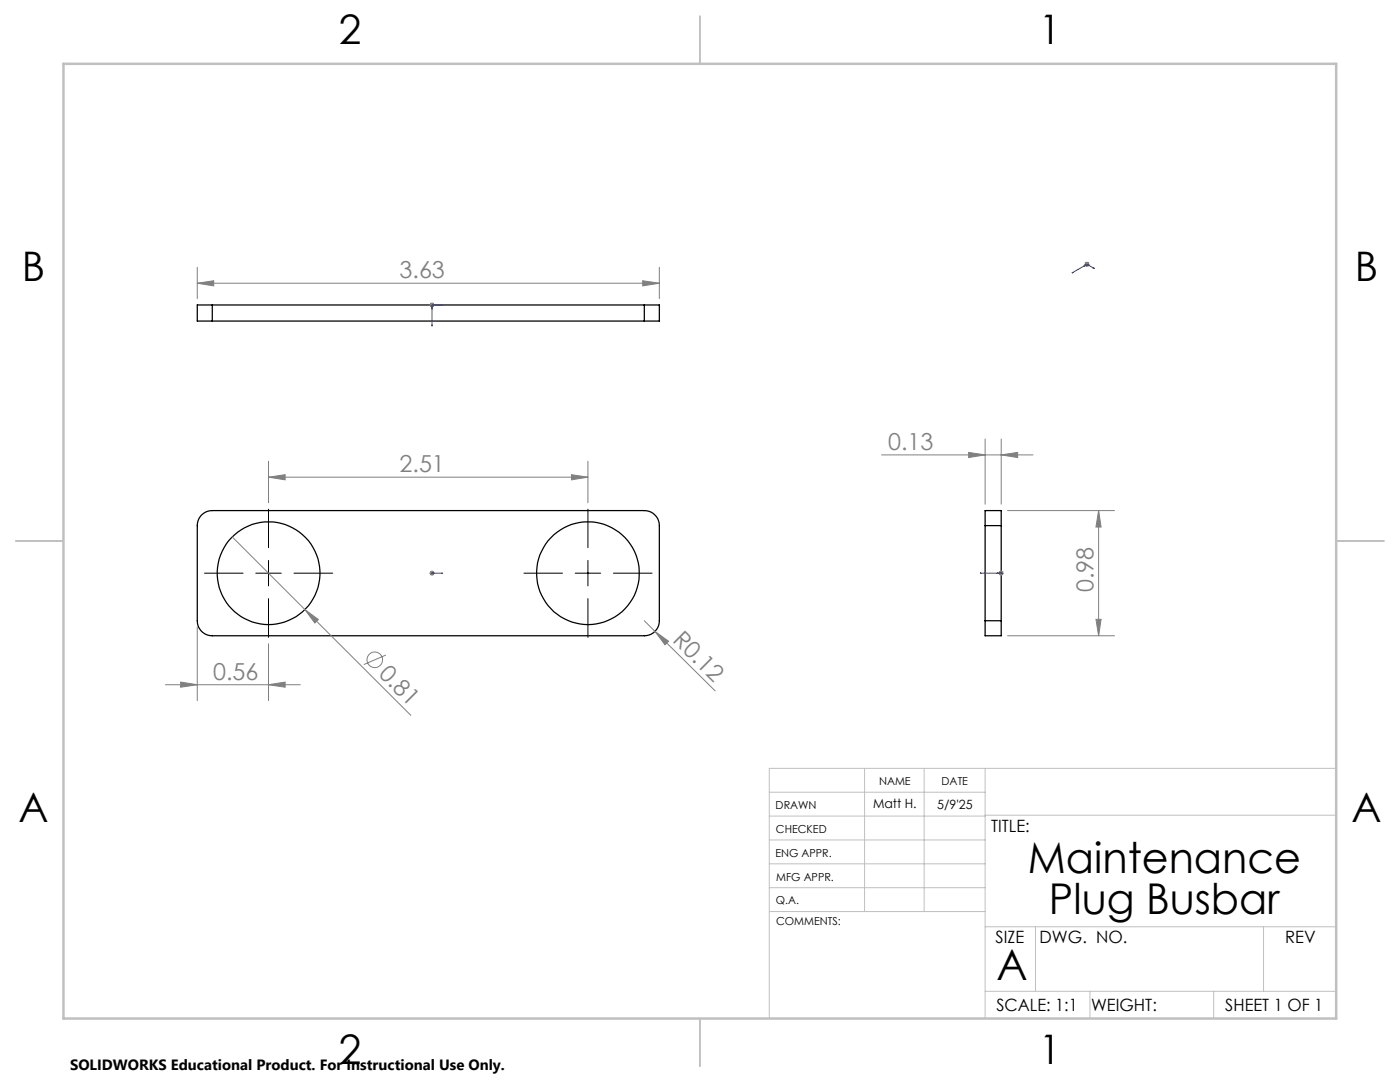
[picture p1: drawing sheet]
<svg xmlns="http://www.w3.org/2000/svg" width="279mm" height="216mm" viewBox="0 0 279 216" stroke-linecap="round" stroke-linejoin="round" font-family="sans-serif">
<g fill="none" stroke="#000" stroke-width=".25">
<path d="M42.4 60.9h-3v3.2h3M42.4 60.9v3.2M42.4 60.9h86.2M42.4 64.1h86.2M128.6 60.9h3v3.2h-3M128.6 60.9v3.2M40.2 102.8a2.97 2.97 0 0 1 2.2-.9h86.2a3 3 0 0 1 3 3v19a3 3 0 0 1-3 3h-86.2a2.95 2.95 0 0 1-3-3v-19l.3-1.4zM196.6 104.9v-3h3.2v3M196.6 104.9v19M196.6 104.9h3.2M199.8 104.9v19M196.6 123.9v3h3.2v-3"/>
<path d="M196.6 123.9h3.2"/>
<circle cx="53.6" cy="114.4" r="10.2"/>
<circle cx="117.4" cy="114.4" r="10.2"/>
</g>
<g fill="none" stroke="#808080" stroke-width=".2">
<path d="M39.4 56.5l3.3-.5v1zM39.4 53.3v6.3M39.4 56.5h92.2M128.3 56l3.3 .5-3.3 .5zM131.6 53.3v6.3M216.4 52.7h1M216.6 52.4l.7 .7M216.9 52.2v1M217.3 52.4l-.7 .7M85.7 60.9h1M85.9 60.5l.7 .7M86.2 60.4v.9"/>
<path d="M86.6 60.5l-.7 .7M53.6 95.2l3.3-.5v1zM53.6 92v8.3M53.6 95.2h63.7M114.1 94.7l3.2 .5-3.2 .5zM117.3 92v8.3M175.9 90.8h30.3M193.3 90.3l3.3 .5-3.3 .5zM196.6 87.6v13M199.8 90.8l3.3-.5v1zM199.8 87.6v13M46.4 107.1l35.6 35.6"/>
<path d="M85.7 114.4h1M85.9 114l.7 .7M86.2 113.9v1M86.6 114l-.7 .7M199.3 114.4h1M199.5 114l.7 .7M199.8 113.9v1M200.2 114l-.7 .7M201.1 101.9h21.3M219.3 101.9l.4 3.3h-1zM219.3 101.9v25M33 136.6h26.9"/>
<path d="M36.1 136.1l3.3 .5-3.3 .5zM39.4 125.1v14.7M53.6 136.6l3.3-.5v1zM53.6 128.4v11.4M60.9 121.6l2.6 2-.7 .7zM77 130.7l-4.4 1.9M128.6 123.9l2.1 2.1M130.7 126l2.7 2-.7 .7zM130.7 126l12 11.9M201.1 126.9h21.3M218.7 123.6h1l-.4 3.3z"/>
<circle cx="74.8" cy="131.7" r="1.55"/>
</g>
<g fill="none" stroke="#00f" stroke-width=".2">
<path d="M213.9 54.5l.2-.1zM216.3 53.1l.2-.1zM216.9 52.7l1.5 .9M216.9 52.7l-3 1.8M216.9 52.7l-.6 .4M217 52.8l.2 .1zM218.2 53.5l.2 .1zM86.2 64.9h.1l-.1 .2zM86.2 61.5h.1l-.1 .2zM86.4 60.8l.2 .1h-.2zM88.1 60.8l.2 .1h-.2zM88.3 60.9h-2.1v4.2"/>
<path d="M86.2 114.4h.1zM86.2 114.4h.1M86.2 114.4h2.1M86.6 114.4h-.2h.2M88.3 114.4h-.2h.2M195.6 114.4h.2h-.2M195.6 114.4h4.2M199 114.4h.2h-.2M199.7 114.4h.1zM199.8 114.4h.1"/>
</g>
<g fill="none" stroke="#c0c0c0" stroke-width=".2">
<path d="M153.5 158.1h43.1M172.5 153.3v28.6M184.4 153.3v28.6M196.6 153.3v49.9M266.7 153.3h-113.2v49.9M153.5 167.6h43.1M153.5 162.8h43.1M153.5 172.4h43.1M153.5 177.1h43.1M196.6 162.7h70.1M153.6 181.9h43M196.6 197.8h70.1"/>
<path d="M196.6 184.9h70.1M206.7 184.9v12.9M217.5 197.8v5.4M242.2 197.8v5.4M252.2 184.9v12.9"/>
</g>
<path d="M139.7 3.2v9.5M3.1 107.9h9.6M266.7 107.9h9.5M139.7 203.2v9.6" fill="none" stroke="#c0c0c0" stroke-width=".25"/>
<path d="M12.7 12.7h254v190.5h-254z" fill="none" stroke="#c0c0c0" stroke-width=".5"/>
<path d="M40.8 114.4h7.7M51 114.4h5.1M53.6 101.6v7.7M53.6 111.8v5.1M53.6 119.5v7.7M58.7 114.4h7.7M104.6 114.4h7.7M114.8 114.4h5.1M117.3 101.6v7.7M117.3 111.8v5.1M117.3 119.5v7.7M122.4 114.4h7.7" fill="none" stroke="#000" stroke-width=".2"/>
<g fill="#00f">
<path d="M88.1 114.4h.2zM86.2 114.4h.1z"/>
<path d="M86.4 114.4h.2zM86.2 114.4h.1zM88.1 60.8v.1h.2zM86.2 64.9v.2l.1-.2z"/>
<path d="M86.4 60.8v.1h.2zM86.2 61.5v.2l.1-.2zM199.7 114.4h.1zM195.6 114.4h.2z"/>
<path d="M199.7 114.4h.1zM199 114.4h.2zM218.2 53.5l.2 .1zM213.9 54.5l.2-.1zM217 52.8l.2 .1zM216.3 53.1l.2-.1z"/>
</g>
<g fill="#808080">
<path d="M60.9 121.6l2.6 2-.7 .7z"/>
<path d="M130.7 126l2.7 2-.7 .7z"/>
<path d="M53.6 136.6l3.3-.5v1zM36.1 136.1l3.3 .5-3.3 .5z"/>
<path d="M53.6 95.2l3.3-.5v1zM114.1 94.7l3.2 .5-3.2 .5zM39.4 56.5l3.3-.5v1zM128.3 56l3.3 .5-3.3 .5zM193.3 90.3l3.3 .5-3.3 .5zM199.8 90.8l3.3-.5v1z"/>
<path d="M218.7 123.6h1l-.4 3.3zM219.3 101.9l.4 3.3h-1z"/>
</g>
<g font-size="8.5">
<text x="205.1" y="174.2">Maintenance</text>
<text x="209.4" y="182.3">Plug Busbar</text>
<text x="198.9" y="195.5">A</text>
</g>
<g font-size="8.1">
<text x="67.6" y="8.9">2</text>
<text x="207.3" y="8.9">1</text>
<text x="4.4" y="56.2">B</text>
<text x="270.4" y="56.2">B</text>
<text x="3.7" y="164.1">A</text>
<text x="269.7" y="164.1">A</text>
<text x="67.6" y="212.4">2</text>
<text x="207.3" y="212.4">1</text>
</g>
<g font-size="4.7" fill="#808080">
<text x="79.7" y="55.5">3.63</text>
<text x="177.2" y="89.7">0.13</text>
<text x="79.7" y="94.2">2.51</text>
<text x="218.3" y="118.2" transform="rotate(-90 218.3 118.2)">0.98</text>
<text x="134.1" y="127.9" transform="rotate(45 134.1 127.9)">R0.12</text>
<text x="42.5" y="135.6">0.56</text>
<text x="75.4" y="134.7" transform="rotate(45 75.4 134.7)">0.81</text>
</g>
<g font-size="3.4">
<text x="197.8" y="166">TITLE:</text>
<text x="198.7" y="188.1">SIZE</text>
<text x="207.5" y="188.1">DWG. NO.</text>
<text x="256.5" y="188.2">REV</text>
<text x="198.8" y="201.7">SCALE: 1:1</text>
<text x="217.7" y="201.8">WEIGHT:</text>
<text x="244.5" y="201.7">SHEET 1 OF 1</text>
</g>
<text font-size="3" x="14" y="213.5">SOLIDWORKS Educational Product. For Instructional Use Only.</text>
<g font-size="2.5">
<text x="174.2" y="161.3">Matt H.</text>
<text x="187" y="161.4">5/9'25</text>
</g>
<g font-size="2.2">
<text x="154.8" y="161.4">DRAWN</text>
<text x="175.4" y="156.6">NAME</text>
<text x="187.9" y="156.7">DATE</text>
<text x="154.9" y="166.3">CHECKED</text>
<text x="154.8" y="170.9">ENG APPR.</text>
<text x="154.9" y="175.7">MFG APPR.</text>
<text x="154.9" y="180.4">Q.A.</text>
<text x="154.9" y="184.6">COMMENTS:</text>
</g>
</svg>
